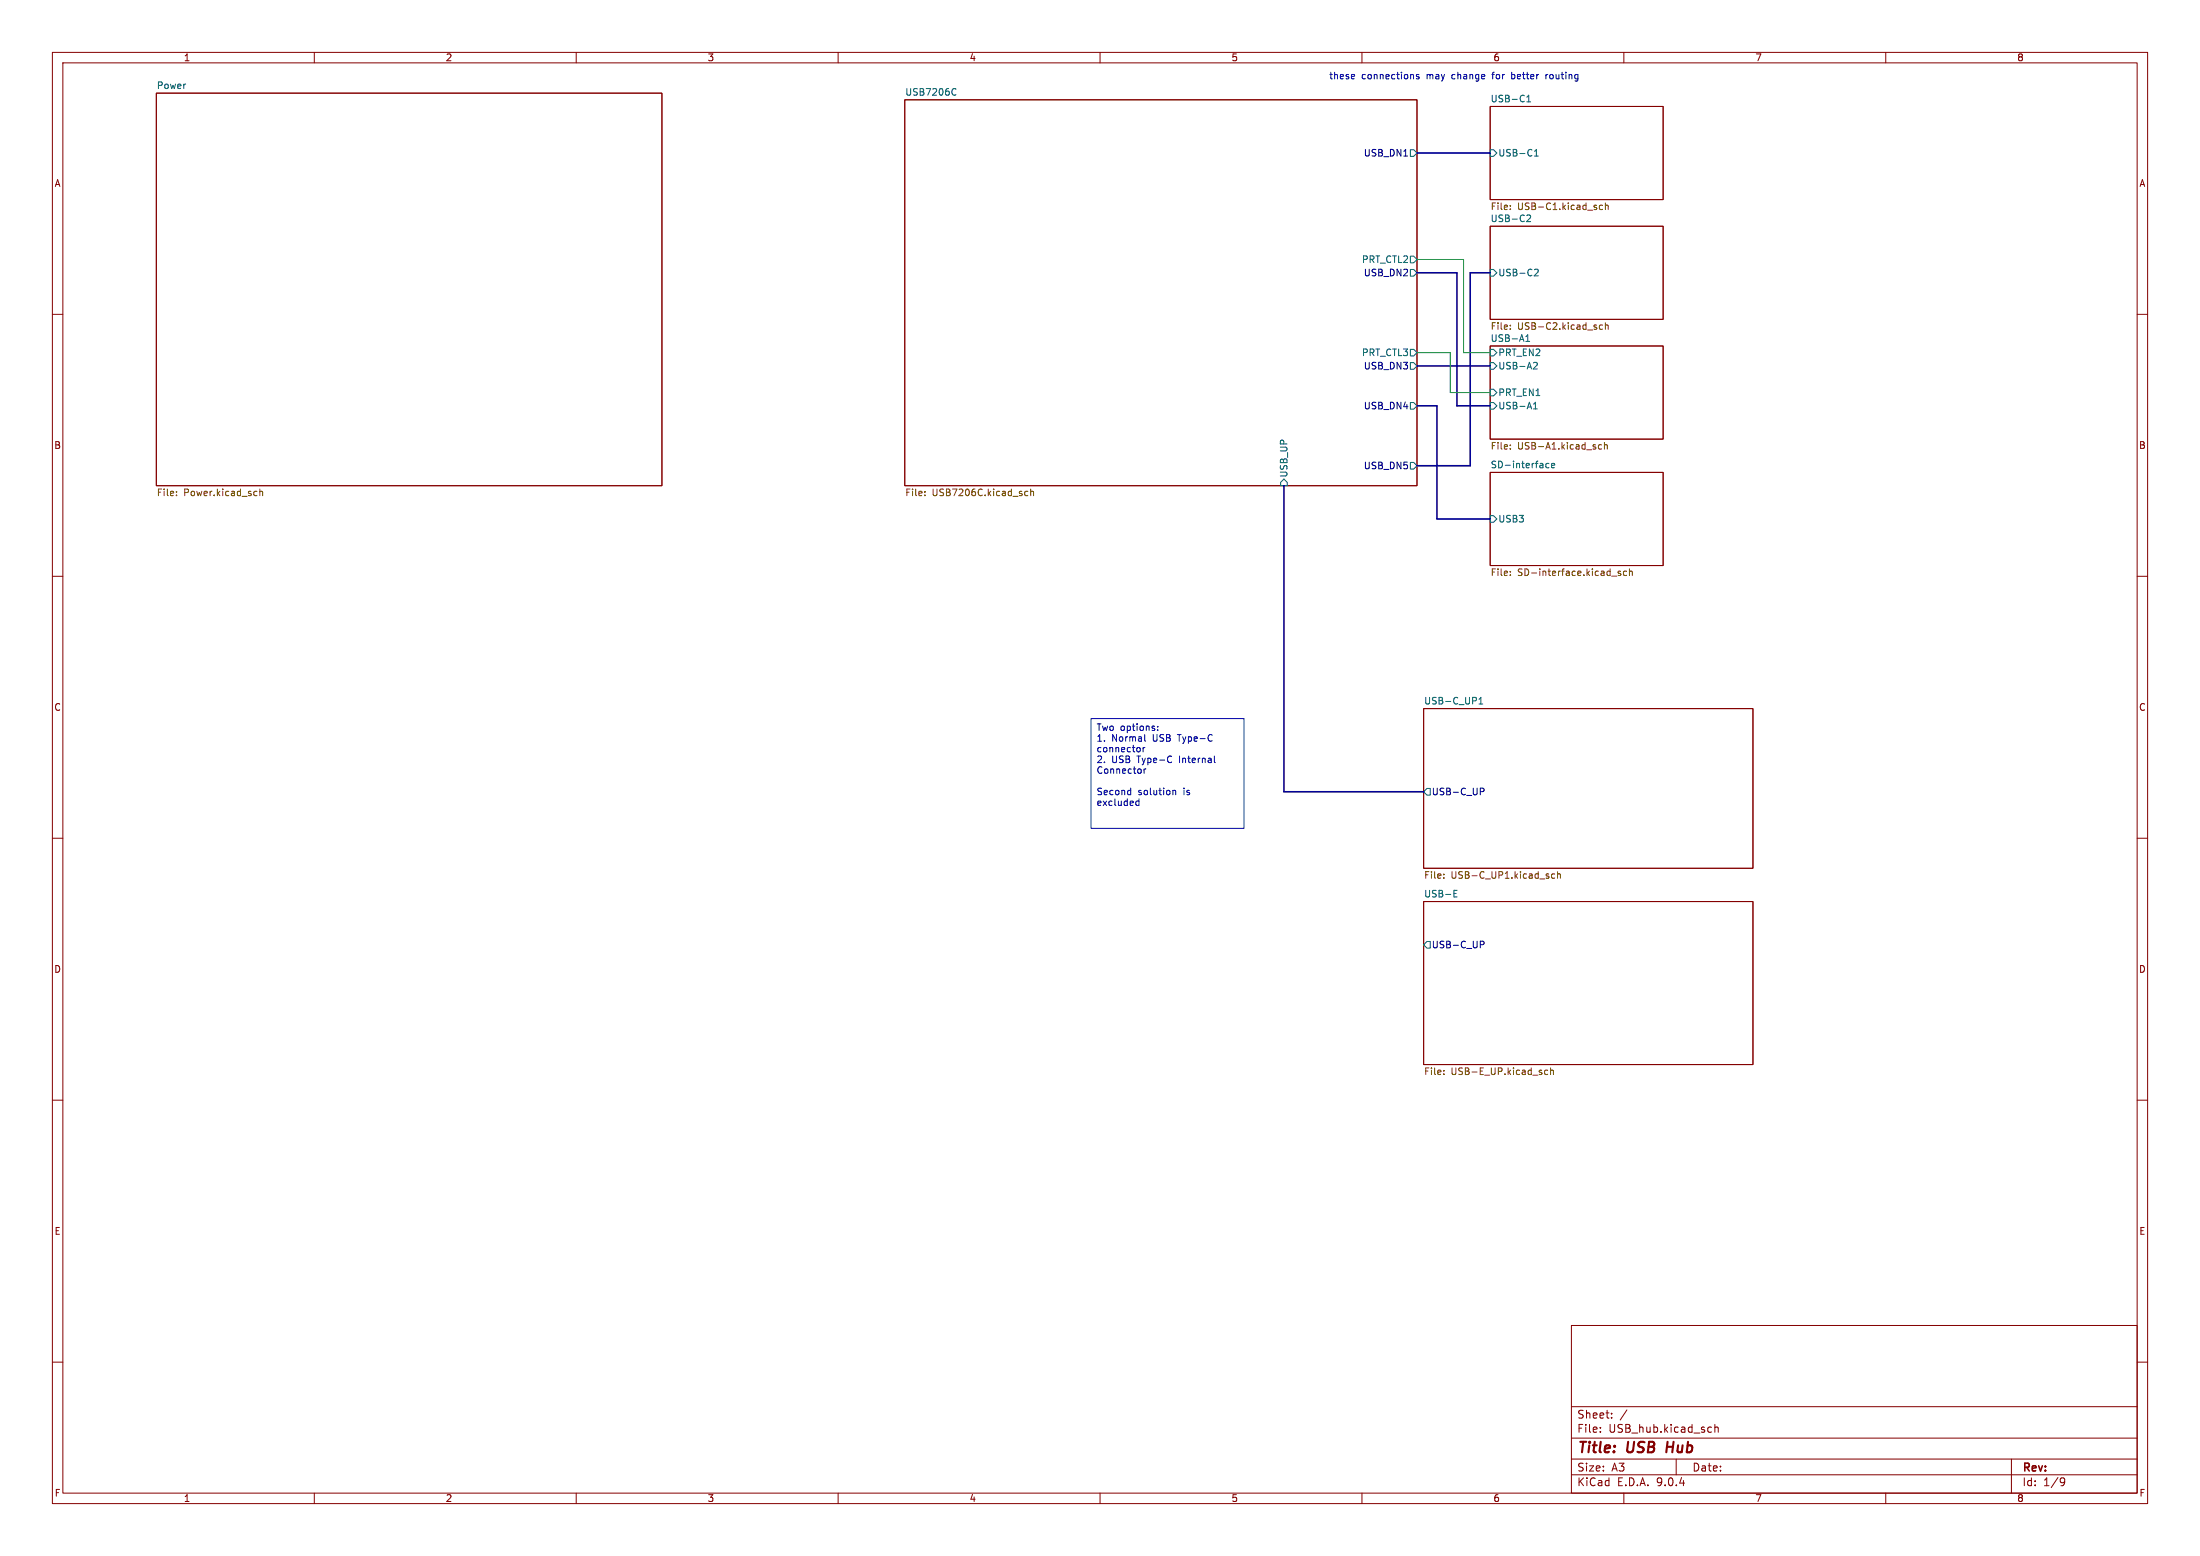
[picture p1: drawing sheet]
<svg xmlns="http://www.w3.org/2000/svg" width="420mm" height="297mm" viewBox="0 0 420 297" stroke-linecap="round" stroke-linejoin="round" font-family="sans-serif">
<g fill="none" stroke="#840000" stroke-width=".19">
<path d="M10 10h400v277h-400zM12 12h396v273h-396zM29.8 17.8h96.6v74.9h-96.6zM60 10v2M110 10v2M160 10v2M172.7 19.1h97.8v73.6h-97.8zM210 10v2M260 10v2M310 10v2M360 10v2M284.5 20.3h33v17.8h-33z"/>
<path d="M284.5 43.2h33v17.8h-33zM10 60h2M284.5 66h33v17.8h-33zM408 60h2M284.5 90.2h33v17.8h-33zM10 110h2M408 110h2M271.8 135.3h62.8v30.4h-62.8zM10 160h2M408 160h2M271.8 172.1h62.8v31.1h-62.8zM10 210h2"/>
<path d="M408 210h2M300 253h108v32h-108zM10 260h2M300 278.5h108M300 274.5h108M300 268.5h108M305.5 273.2v.2M305.5 272.5v.1M307.7 270.5v.2M307.7 269.8v.1M310.6 269.1l-1.3 1.9M320 278.5v3"/>
<path d="M326.3 272.4l.4 .1M326.7 273.3l-.4 .1M327.4 272.5l.2-.1 .3 .1 .1 .9M327.4 271.9v1.5M384 278.5v6.5M408 260h2M60 285v2M110 285v2M160 285v2M210 285v2M260 285v2M300 281.5h108"/>
<path d="M310 285v2M360 285v2M393.6 282.1l.5 .1a.99 .99 0 0 1-.4 1.4h-.3M394.2 282.7l-.3 .3h-.3"/>
</g>
<path d="M318.3 275.2l-.2 2" fill="none" stroke="#840000" stroke-width=".4"/>
<g fill="none" stroke="#006464" stroke-width=".19">
<path d="M182 17h.5M182.5 18.1h-.5M291.5 19.4h.7M291.5 18.5l.3-.3v1.2M269.2 28.6h.7l.6 .6-.6 .6h-.7zM284.5 28.6h.6l.6 .6-.6 .6h-.6zM292.9 29.8h.8M292.9 28.9l.4-.4v1.3M269.2 51.4h.7l.6 .7-.6 .6h-.7zM269.2 48.9h.7l.6 .6-.6 .7h-.7zM284.5 51.4h.6l.6 .7-.6 .6h-.6zM292.1 41.2v.4l-.7 .7h.8"/>
<path d="M292.9 51.5l.5-.1 .3 .3-.8 .9h.8M269.2 69.2h.7l.6 .7-.6 .6h-.7zM269.2 76.8h.7l.6 .7-.6 .6h-.7zM269.2 66.7h.7l.6 .6-.6 .6h-.7zM284.5 76.8h.6l.6 .7-.6 .6h-.6zM284.5 69.2h.6l.6 .7-.6 .6h-.6zM284.5 66.7h.6l.6 .6-.6 .6h-.6zM284.5 74.3h.6l.6 .6-.6 .7h-.6zM291.3 65.2h.7M291.5 64.1l-.2 .2M291.7 63.9v1.3M292.8 78h.7"/>
<path d="M292.8 77.1l.3-.3v1.2M292.8 69.2h.4l.3 .3-.8 .9h.8M244.5 92.1l.6-.7 .6 .7v.6h-1.2zM269.2 88.3h.7l.6 .6-.6 .6h-.7zM284.5 98.4h.6l.6 .7-.6 .6h-.6zM295.7 88.5l-.4-.1-.2 .3 .1 .5h.5M296.2 88.9l.6-.1-.1-.3-.3-.1-.2 .2 .1 .6h.4M282.3 134.4h.8M282.3 133.5l.4-.4v1.3M272.4 150.5h.6v1.3h-.6l-.6-.7zM272.4 179.7h.6v1.3h-.6l-.6-.7zM277.6 170.5h.4"/>
<path d="M277.6 171.2h.6M277.6 169.9h.6"/>
</g>
<g fill="none" stroke="#725600" stroke-width=".19">
<path d="M288.3 39.9v.1M288.3 39.2v.1M305.9 39.2h-.3l-.3 .2 .1 .5h.5M306.5 39.3l.2-.1h.3v.8M306.5 38.7v1.3M288.3 62.1v.1M288.3 62.7v.2M305.9 62.1l-.3-.1-.3 .3 .1 .5h.5M306.5 61.6v1.3M306.5 62.1l.2-.1 .3 .1v.8M33.7 94.5v.1M33.7 93.8v.2"/>
<path d="M48.9 93.8h.2M49.1 94.6h-.2M49.6 93.9l.2-.1h.3v.8M49.6 93.3v1.3M176.6 94.5v.1M176.6 93.8v.2M195.6 94.4l.3 .2h.3M196.2 93.8h-.3l-.3 .2M196.8 93.9l.2-.1h.3v.8M196.8 93.3v1.3M288.3 84.9v.2M288.3 85.6v.1"/>
<path d="M305.7 84.9h-.3l-.3 .2 .2 .6h.4M306.3 85l.2-.1h.3v.8M306.3 84.5v1.2M288.3 109.1v.1M288.3 109.7v.2M307.7 110h.9M309.4 109.1l-.3-.1-.2 .2 .1 .2 .4 .1v.3h-.5M310.5 109.1l-.3-.1-.3 .3 .1 .5h.5M311.1 109.1l.2-.1 .3 .1v.8M311.1 108.6v1.3M275.6 167.5v.1M275.6 166.9v.1"/>
<path d="M296.8 166.9l-.4-.1-.2 .2 .1 .6h.5M297.3 166.9l.2-.1 .3 .1 .1 .7M297.3 166.4v1.2M275.6 204.3v.1M275.6 205v.1M295.5 204.3h-.4l-.2 .2 .1 .5h.5M296 204.4l.2-.1h.3l.1 .8M296 203.8v1.3"/>
</g>
<path d="M268 29.8h.7M282.6 150.4h.5l.2 .3-.1 .3-.6 .1M282.6 179.6h.5l.2 .3-.1 .4h-.6" fill="none" stroke="#000084" stroke-width=".19"/>
<path d="M270.5 29.2h14M270.5 52.1h7.6v25.4h6.4M284.5 52.1h-3.8v36.8h-10.2M270.5 77.5h3.8v21.6h10.2M270.5 69.9h14M245.1 92.7v58.4h26.7" fill="none" stroke="#000084" stroke-width=".3"/>
<path d="M270.5 49.5h8.9v17.8h5.1M270.5 67.3h6.4v7.6h7.6" fill="none" stroke="#009600" stroke-width=".19"/>
<g fill="none" stroke="#0000c2" stroke-width=".19">
<path d="M258.4 14.2l.2 .3-.6 .1M258.5 15l-.1 .1M270.9 14.3l-.3-.1-.2 .2v.2l.5 .1v.3h-.5M288.6 13.8v1.3M288.6 15l.1 .1M288.7 14.2l-.1 .1M295.1 14.2v.9M295.5 14.2l-.4 .3M208.3 137.2h29.2v20.9h-29.2zM221 139.3v.1M221 138.6v.2M215.7 150.9h.2"/>
<path d="M215.9 150.4v1.3M215.9 151.6l-.2 .1M217.4 152.5v1.2M217.4 153l-.3-.1-.3 .2 .2 .6h.4M217.6 142.7l.1 .2-.1 .6M218.2 142.7v.8M218.4 146.8v.8M218.5 146.9l-.1 .1M218.5 140.2v1.1l.2 .2M218.6 142.7l-.4 .2M223.4 144.3l.3 .1M223.7 145.4l-.3 .2"/>
<path d="M223.9 150.9v.8M223.9 151l.2-.1h.3l.1 .8M231.8 144.3v1.1l.2 .2"/>
</g>
<g font-size="2.8" fill="#840000">
<text x="301" y="277.9">Title:</text>
<text x="310.6" y="277.9">USB</text>
<text x="319" y="277.9">Hub</text>
</g>
<g font-size="2.1" fill="#840000">
<text x="301" y="273.7">File:</text>
<text x="301" y="271">Sheet:</text>
<text x="307.1" y="273.7">USB_hub.kicad_sch</text>
<text x="301" y="281.1">Size:</text>
<text x="307.6" y="281.1">A3</text>
<text x="323" y="281.1">Date:</text>
<text x="386" y="281.3">Rev:</text>
<text x="301" y="283.9">KiCad</text>
<text x="308.7" y="283.9">E.D.A.</text>
<text x="316.3" y="283.9">9.0.4</text>
<text x="386" y="283.9">Id:</text>
<text x="390.1" y="283.9">1/9</text>
</g>
<g font-size="1.8" fill="#840000">
<text x="35" y="11.9">1</text>
<text x="85" y="11.9">2</text>
<text x="135" y="11.9">3</text>
<text x="185" y="11.9">4</text>
<text x="235" y="11.9">5</text>
<text x="285" y="11.9">6</text>
<text x="335" y="11.9">7</text>
<text x="385" y="11.9">8</text>
<text x="10.3" y="35.9">A</text>
<text x="408.3" y="35.9">A</text>
<text x="10.3" y="85.9">B</text>
<text x="408.2" y="85.9">B</text>
<text x="10.3" y="135.9">C</text>
<text x="408.2" y="135.9">C</text>
<text x="10.3" y="185.9">D</text>
<text x="408.2" y="185.9">D</text>
<text x="10.3" y="235.9">E</text>
<text x="408.3" y="235.9">E</text>
<text x="10.3" y="285.9">F</text>
<text x="35" y="286.9">1</text>
<text x="85" y="286.9">2</text>
<text x="135" y="286.9">3</text>
<text x="185" y="286.9">4</text>
<text x="235" y="286.9">5</text>
<text x="285" y="286.9">6</text>
<text x="335" y="286.9">7</text>
<text x="385" y="286.9">8</text>
<text x="408.3" y="285.9">F</text>
</g>
<g font-size="1.8" fill="#006464">
<text x="29.8" y="17.1">Power</text>
<text x="172.7" y="18.3">USB7206C</text>
<text x="284.5" y="19.6">USB-C1</text>
<text x="285.9" y="30.1">USB-C1</text>
<text x="284.5" y="40.4">File:</text>
<text x="289.7" y="40.4">USB-C1.kicad_sch</text>
<text x="284.5" y="42.5">USB-C2</text>
<text x="259.9" y="50.4">PRT_CTL2</text>
<text x="285.9" y="52.9">USB-C2</text>
<text x="284.5" y="65.3">USB-A1</text>
<text x="259.9" y="68.2">PRT_CTL3</text>
<text x="285.9" y="70.7">USB-A2</text>
<text x="285.9" y="68.2">PRT_EN2</text>
<text x="285.9" y="75.8">PRT_EN1</text>
<text x="285.9" y="78.3">USB-A1</text>
<text x="284.5" y="89.5">SD-interface</text>
<text x="246" y="91.2" transform="rotate(-90 246 91.2)">USB_UP</text>
<text x="285.9" y="99.9">USB3</text>
<text x="271.8" y="134.5">USB-C_UP1</text>
<text x="271.8" y="171.4">USB-E</text>
</g>
<g font-size="1.8" fill="#0000c2">
<text x="253.7" y="15.3">these</text>
<text x="259.9" y="15.3">connections</text>
<text x="272.4" y="15.3">may</text>
<text x="277.4" y="15.3">change</text>
<text x="285.4" y="15.3">for</text>
<text x="289.2" y="15.3">better</text>
<text x="295.9" y="15.3">routing</text>
<text x="209.2" y="139.8">Two</text>
<text x="209.2" y="141.9">1.</text>
<text x="209.2" y="143.9">connector</text>
<text x="212.2" y="141.9">Normal</text>
<text x="213.9" y="139.8">options:</text>
<text x="220.2" y="141.9">USB</text>
<text x="225.1" y="141.9">Type-C</text>
<text x="209.2" y="146">2.</text>
<text x="209.2" y="148">Connector</text>
<text x="212.2" y="146">USB</text>
<text x="217.2" y="146">Type-C</text>
<text x="225.4" y="146">Internal</text>
<text x="209.2" y="152.1">Second</text>
<text x="209.2" y="154.2">excluded</text>
<text x="217.2" y="152.1">solution</text>
<text x="226" y="152.1">is</text>
</g>
<g font-size="1.8" fill="#000084">
<text x="260.3" y="30.1">USB_DN1</text>
<text x="260.3" y="52.9">USB_DN2</text>
<text x="260.3" y="70.7">USB_DN3</text>
<text x="260.3" y="78.3">USB_DN4</text>
<text x="260.3" y="89.8">USB_DN5</text>
<text x="273.2" y="152">USB-C_UP</text>
<text x="273.2" y="181.2">USB-C_UP</text>
</g>
<g font-size="1.8" fill="#725600">
<text x="284.5" y="63.3">File:</text>
<text x="289.7" y="63.3">USB-C2.kicad_sch</text>
<text x="284.5" y="86.1">File:</text>
<text x="289.7" y="86.1">USB-A1.kicad_sch</text>
<text x="29.8" y="95">File:</text>
<text x="35.1" y="95">Power.kicad_sch</text>
<text x="172.7" y="95">File:</text>
<text x="177.9" y="95">USB7206C.kicad_sch</text>
<text x="284.5" y="110.3">File:</text>
<text x="289.7" y="110.3">SD-interface.kicad_sch</text>
<text x="271.8" y="168">File:</text>
<text x="277" y="168">USB-C_UP1.kicad_sch</text>
<text x="271.8" y="205.5">File:</text>
<text x="277" y="205.5">USB-E_UP.kicad_sch</text>
</g>
</svg>
